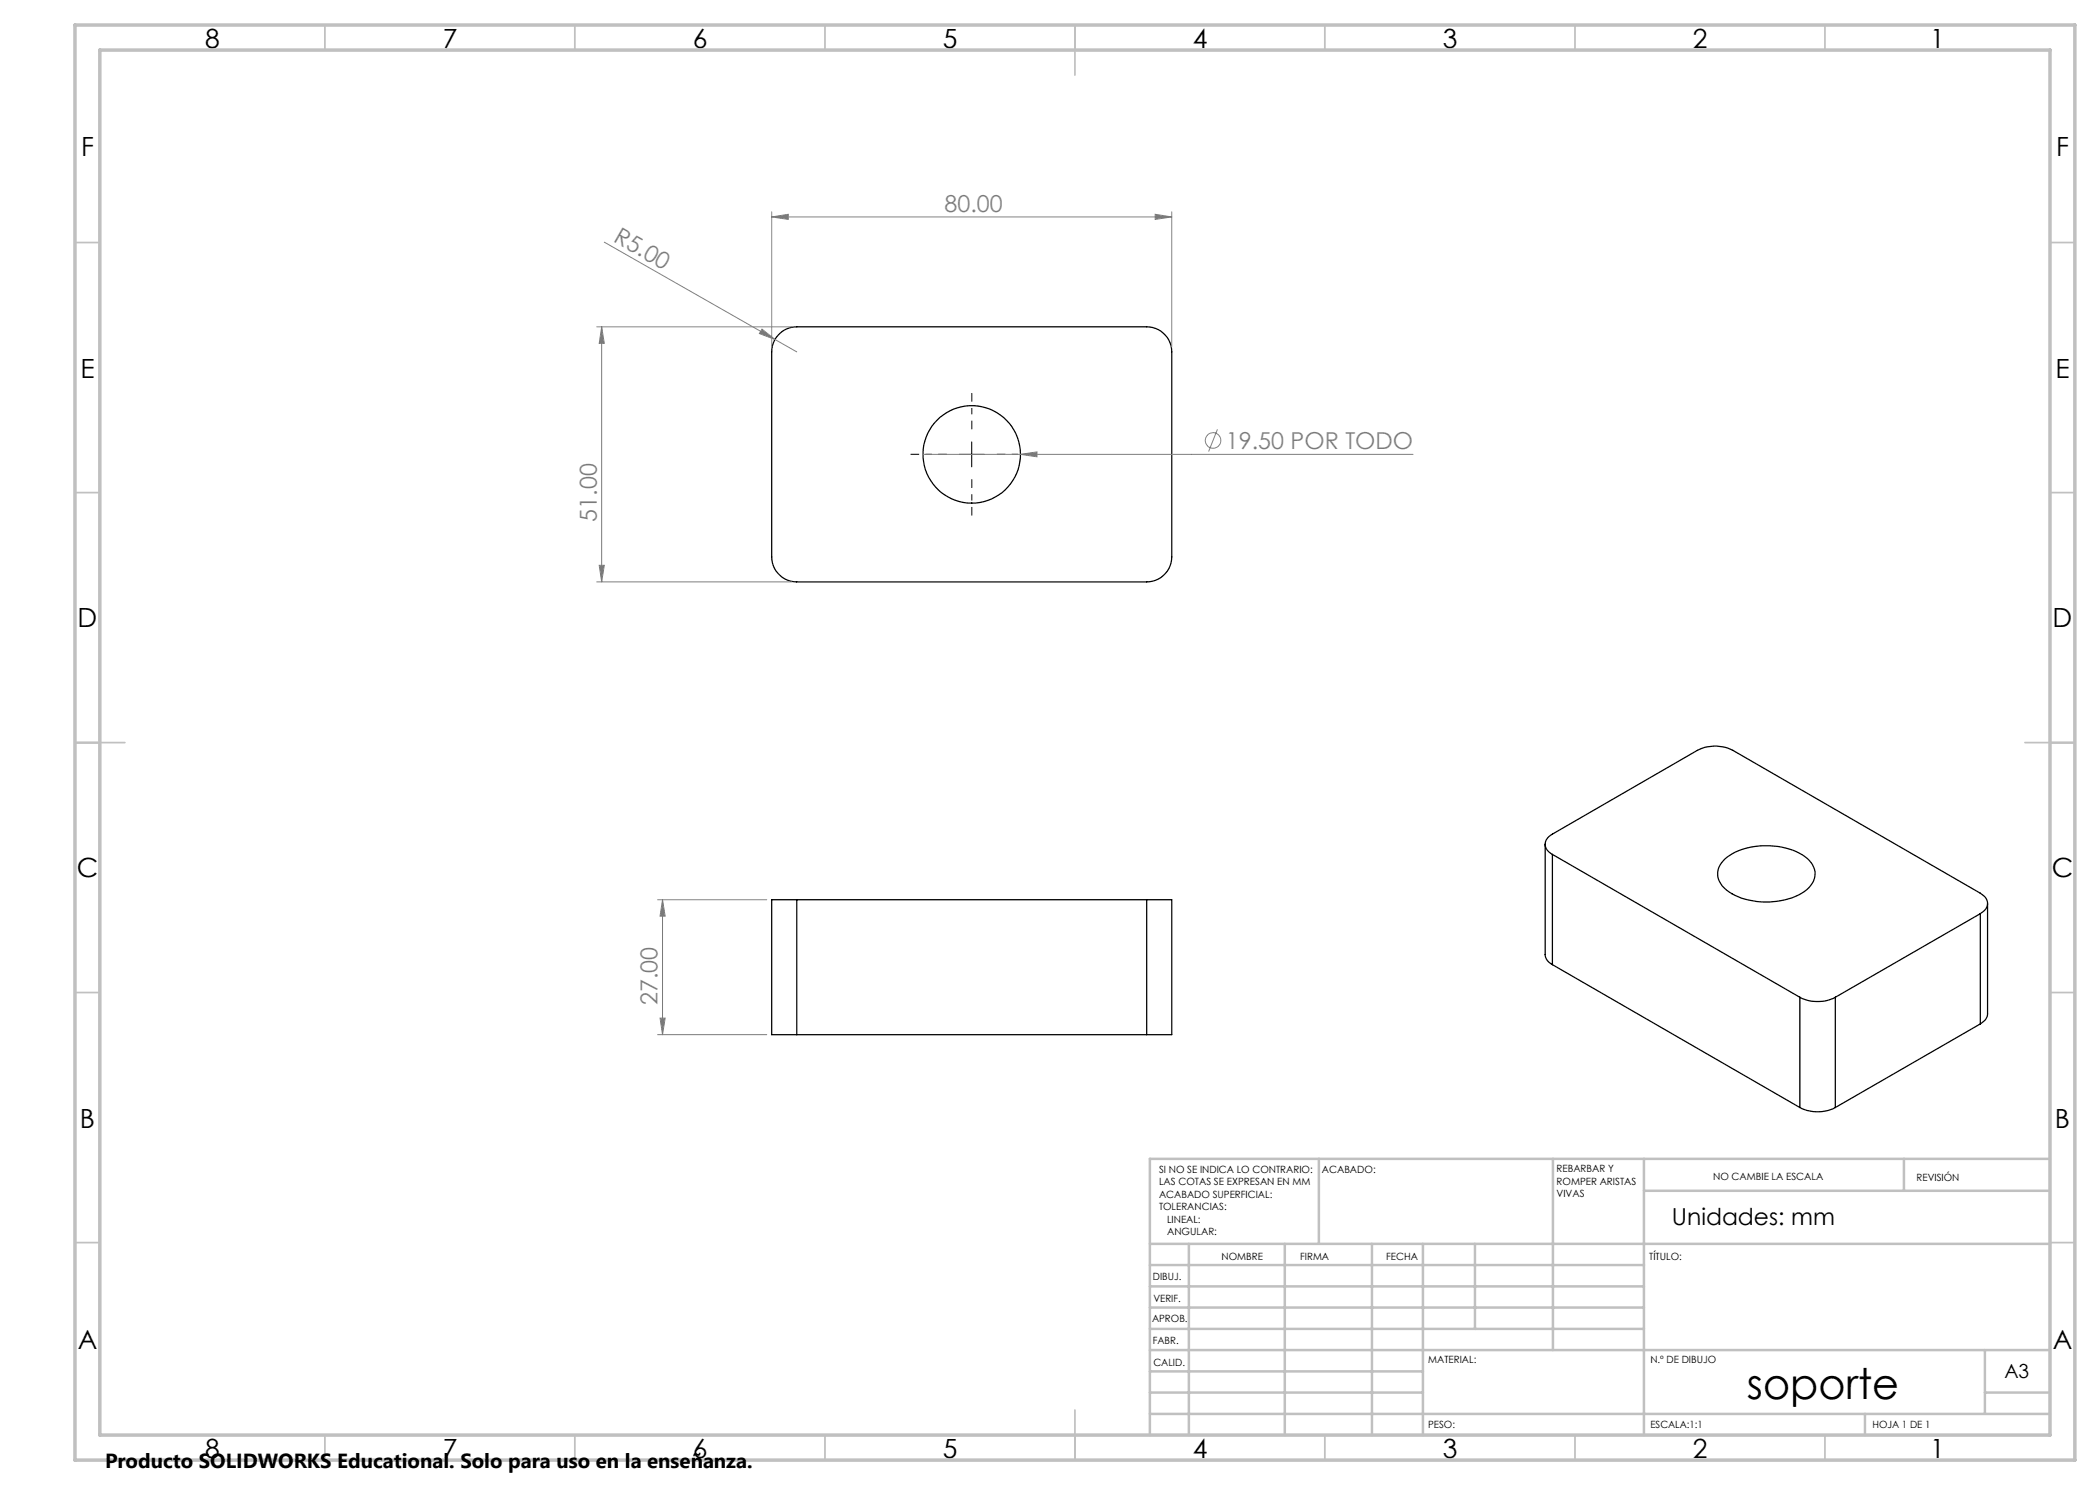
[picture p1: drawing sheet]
<svg xmlns="http://www.w3.org/2000/svg" width="420mm" height="297mm" viewBox="0 0 420 297" stroke-linecap="round" stroke-linejoin="round" font-family="sans-serif">
<g fill="none" stroke="#000" stroke-width=".25">
<path d="M156 66.6a4.9 4.9 0 0 1 3.3-1.2h70a5 5 0 0 1 5.1 5v41a5 5 0 0 1-5.1 5h-70a5 5 0 0 1-5-5v-41l.2-1.2a4.8 4.8 0 0 1 1.5-2.6zM159.3 179.9h-5v27h5M159.3 179.9v27M159.3 179.9h70M229.3 179.9h5.1v27h-5.1M229.3 179.9v27M309 168.8v22.3l.5 1 1 .8M310.5 170.9a2.14 2.14 0 0 1-1.5-2 2.14 2.14 0 0 1 1.5-2.1l29-16.7a7.8 7.8 0 0 1 7.1 0l49.5 28.5a2.09 2.09 0 0 1 .7 3.6l-.7 .5M310.5 170.9l49.5 28.6M310.5 170.9v22M345 171.8a14 14 0 0 1 12.2-2.2 7.4 7.4 0 0 1 5.7 4.3 4.3 4.3 0 0 1-2.6 4.8 14.9 14.9 0 0 1-14.5-.3 4.2 4.2 0 0 1-2.1-4.9l.5-.9zM310.5 192.9l49.5 28.6"/>
<path d="M360 199.5a7.8 7.8 0 0 0 7.1 0M360 199.5v22M367.1 199.5v22M396.1 182.7l-29 16.8M396.1 182.7v22.1M397.5 180.7v22.2l-.4 1-1 .9M159.3 206.9h70M396.1 204.8l-29 16.7M360 221.5a7.8 7.8 0 0 0 7.1 0"/>
<circle cx="194.3" cy="90.9" r="9.7"/>
</g>
<g fill="none" stroke="#808080" stroke-width=".2">
<path d="M120.9 48.4l34.1 19.5M154.3 43.4l3.4-.5v1zM154.3 42.4v27M154.3 43.4h80.1M231 42.9l3.4 .5-3.4 .5zM234.4 42.4v27M119.3 65.4h39.1M120.3 65.4l.6 3.3h-1.1zM120.3 65.4v51M152.4 65.8l2.6 2.1-3.1-1.2zM155 67.9l4.3 2.5M184.6 90.9h98"/>
<path d="M204.1 90.9l3.3-.5v1zM243.5 85.9l-1.8 4.4M119.3 116.4h39.1M119.8 113.1h1.1l-.6 3.3zM131.5 179.9h21.9M132.5 179.9l.5 3.3h-1zM132.5 179.9v27M131.5 206.9h21.9M132 203.6h1l-.5 3.3z"/>
<circle cx="242.6" cy="88.1" r="1.56"/>
</g>
<path d="M189.4 90.9h-7.3M194.4 85.9v-7.3M194.4 95.9v7.2M199.4 90.9h7.2" fill="none" stroke="#000" stroke-width=".2" stroke-dasharray="15.2 1.3 1.3 1.3" stroke-dashoffset="13.5" stroke-linecap="butt"/>
<path d="M191.8 90.9h5M194.3 88.4v5" fill="none" stroke="#000" stroke-width=".2"/>
<g fill="none" stroke="#c0c0c0" stroke-width=".35">
<path d="M65 5v5M115 5v5M165 5v5M215 5v10M265 5v5M315 5v5M365 5v5M15 48.5h5M410 48.5h5M15 98.5h5M410 98.5h5M15 148.5h10"/>
<path d="M405 148.5h10M15 198.5h5M410 198.5h5M15 248.5h5M410 248.5h5M65 287v5M115 287v5M165 287v5M215 282v10M265 287v5M315 287v5M365 287v5"/>
</g>
<g fill="none" stroke="#c0c0c0" stroke-width=".5">
<path d="M263.8 231.8v17M310.6 231.8v38.2M328.8 231.8v55.2M328.8 238.2h81.2M380.8 231.8v6.4M410 231.8h-180v55.2M230 248.8h180M230 257.3h98.8M230 253h98.8M237.8 248.8v38.2M257 248.8v38.2M274.4 248.8v38.2"/>
<path d="M284.6 248.8v38.2M295 248.8v17M230 265.8h98.8M230 261.5h98.8M230 278.5h54.6M230 274.3h54.6M230 270h180M397 278.5h13M397 270v12.8M230 282.8h180M373 282.8v4.2"/>
</g>
<path d="M15 5h400v287h-400zM20 10h390v277h-390z" fill="none" stroke="#c0c0c0" stroke-width=".7"/>
<g fill="#808080">
<path d="M152.4 65.8l2.6 2.1-3.1-1.2z"/>
<path d="M204.1 90.9l3.3 .5v-1zM154.3 43.4l3.4-.5v1zM231 42.9l3.4 .5-3.4 .5z"/>
<path d="M132.5 179.9l.5 3.3h-1zM132 203.6h1l-.5 3.3zM120.3 65.4l.6 3.3h-1.1zM119.8 113.1h1.1l-.6 3.3z"/>
</g>
<text font-size="8.5" x="349.4" y="279.7">soporte</text>
<g font-size="5.3">
<text x="41" y="9.5">8</text>
<text x="88.5" y="9.5">7</text>
<text x="138.5" y="9.5">6</text>
<text x="188.5" y="9.5">5</text>
<text x="238.5" y="9.5">4</text>
<text x="288.5" y="9.5">3</text>
<text x="338.5" y="9.5">2</text>
<text x="386" y="9.5">1</text>
<text x="16.2" y="31.3">F</text>
<text x="411.2" y="31.3">F</text>
<text x="16.1" y="75.5">E</text>
<text x="411.1" y="75.5">E</text>
<text x="15.5" y="125.5">D</text>
<text x="410.5" y="125.5">D</text>
<text x="15.4" y="175.5">C</text>
<text x="410.4" y="175.5">C</text>
<text x="16" y="225.5">B</text>
<text x="411" y="225.5">B</text>
<text x="15.5" y="269.8">A</text>
<text x="410.5" y="269.8">A</text>
<text x="41" y="291.5">8</text>
<text x="88.5" y="291.5">7</text>
<text x="138.5" y="291.5">6</text>
<text x="188.5" y="291.5">5</text>
<text x="238.5" y="291.5">4</text>
<text x="288.5" y="291.5">3</text>
<text x="338.5" y="291.5">2</text>
<text x="386" y="291.5">1</text>
</g>
<g font-size="4.7" fill="#808080">
<text x="188.9" y="42.3">80.00</text>
<text x="122.5" y="48.2" transform="rotate(30 122.5 48.2)">R5.00</text>
<text x="245.2" y="89.8">19.50 POR TODO</text>
<text x="119.3" y="104.3" transform="rotate(-90 119.3 104.3)">51.00</text>
<text x="131.5" y="201.1" transform="rotate(-90 131.5 201.1)">27.00</text>
</g>
<text font-size="4.7" x="334.4" y="244.9">Unidades: mm</text>
<text font-size="4.1" x="21" y="293.7">Producto SOLIDWORKS Educational. Solo para uso en la enseñanza.</text>
<text font-size="3.9" x="400.9" y="275.5">A3</text>
<g font-size="2">
<text x="231.8" y="234.6">SI NO SE INDICA LO CONTRARIO:</text>
<text x="231.8" y="237.1">LAS COTAS SE EXPRESAN EN MM</text>
<text x="231.8" y="239.6">ACABADO SUPERFICIAL:</text>
<text x="264.4" y="234.6">ACABADO:</text>
<text x="311.3" y="234.5">REBARBAR Y</text>
<text x="311.3" y="237">ROMPER ARISTAS</text>
<text x="311.3" y="239.5">VIVAS</text>
<text x="342.6" y="236">NO CAMBIE LA ESCALA</text>
<text x="383.3" y="236.2">REVISIÓN</text>
<text x="231.8" y="242.1">TOLERANCIAS:</text>
<text x="233.4" y="244.6">LINEAL:</text>
<text x="233.4" y="247.1">ANGULAR:</text>
<text x="244.3" y="252">NOMBRE</text>
<text x="260" y="251.9">FIRMA</text>
<text x="277.2" y="251.9">FECHA</text>
<text x="329.9" y="251.9">TÍTULO:</text>
<text x="230.6" y="256.1">DIBUJ.</text>
<text x="230.7" y="260.3">VERIF.</text>
<text x="230.4" y="264.4">APROB.</text>
<text x="230.5" y="268.8">FABR.</text>
<text x="230.7" y="273.1">CALID.</text>
<text x="285.6" y="272.5">MATERIAL:</text>
<text x="330.1" y="272.5">N.º DE DIBUJO</text>
<text x="285.6" y="285.5">PESO:</text>
<text x="330.1" y="285.6">ESCALA:1:1</text>
<text x="374.5" y="285.6">HOJA 1 DE 1</text>
</g>
</svg>
